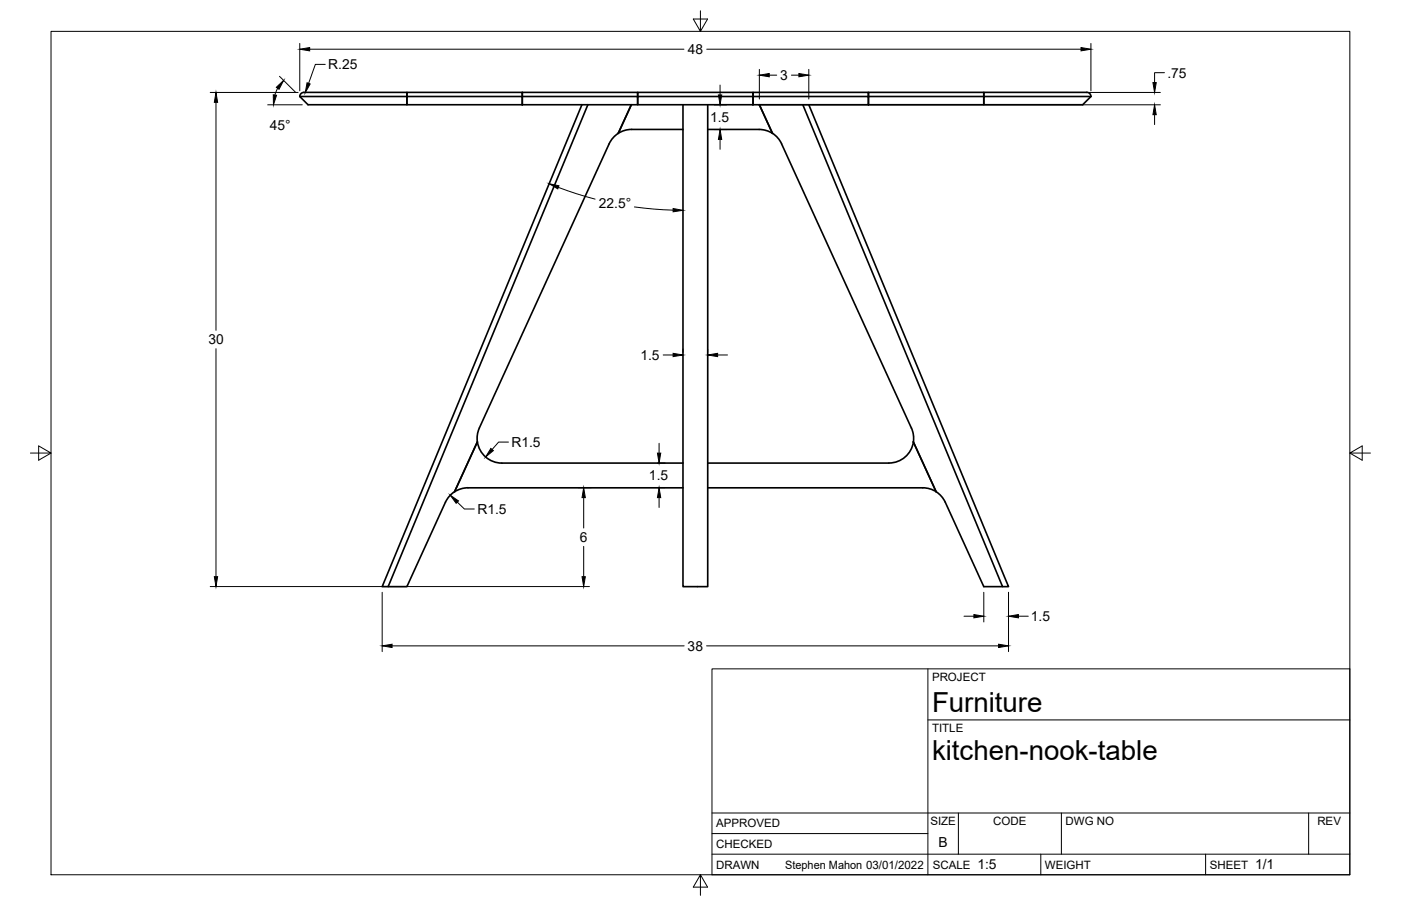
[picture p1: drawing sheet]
<svg xmlns="http://www.w3.org/2000/svg" width="432mm" height="279mm" viewBox="0 0 432 279" stroke-linecap="round" stroke-linejoin="round" font-family="sans-serif">
<!-- layer: Visible -->
<g fill="none" stroke="#000" stroke-width=".51">
<path d="M92.4 29.8h33v2.5h-30.5zM92.4 29.7a1.88 1.88 0 0 1 2.3-1.2h30.7v1.3v-1.3h35.6v1.3h35.5v2.5h-35.5M125.4 29.8h35.6v2.5h-35.6zM179.3 32.3l-61.5 148.6h1.8l61.6-148.6M194.6 32.3l-4.1 8.8M196.5 29.8h35.6v2.5h-35.6zM210.5 32.3v148.6h7.6v-148.6M210.5 39.9h-16.5l-1.8 .4-1.6 .8M218.1 39.9h16.5l1.8 .4 1.7 .8M232.1 29.8h35.6v2.5h-35.6zM234 32.3l4.1 8.8M247.4 32.3l61.6 148.6h1.8l-61.5-148.6"/>
<path d="M303.2 29.8h33l-2.5 2.5h-30.5zM335 28.5h-31.8v1.3v-1.3h-35.5v3.8h35.5v-2.5h-35.5v-1.3h-35.6v1.3v-1.3h-35.6v1.3v-1.3h-35.5v3.8M335 28.5a1.27 1.27 0 0 1 1.2 1.2M187.7 44.4l-40 87.6-.6 2.4v1.9l-7 15.3-1.4 1.2-1.4 2.1-11.9 26h-5.8M190.5 41.1l-1.4 1.2-1.4 2.1M238.1 41.1l1.8 1.7 1 1.6 40 87.6 .6 1.8v2.5M147.1 136.3a7.6 7.6 0 0 0 7.6 6.5h55.8M281.5 136.3l7 15.3-2.2-.9-1.9-.3h-66.3M281.5 136.3a7.6 7.6 0 0 1-7.5 6.5h-55.9M210.5 150.4h-66.3l-2.4 .4-1.7 .8M288.5 151.6l1.5 1.2 1.3 2.1 11.9 26h5.8"/>
</g>
<!-- layer: Border -->
<path d="M15.7 9.7h400.3v260.1h-400.3zM215.9 3.3v6.4l-2.2-3.8h4.4l-2.2 3.8M9.4 139.7h6.3l-3.8-2.2v4.4l3.8-2.2M416 139.7l3.8 2.2v-4.4l-3.8 2.2h6.4M215.9 269.8l2.2 3.8h-4.4l2.2-3.8v6.3" fill="none" stroke="#000" stroke-width=".31"/>
<!-- layer: Titleblock -->
<path d="M219.4 206.3h196.6v63.5h-196.6zM286 206.3v63.5M286 222h130M219.4 257.1h66.6M219.4 250.7h196.6M295.4 250.7v12.7M327.1 250.7v12.7M403.3 250.7v12.7M219.4 263.4h196.6M320.8 263.4v6.4M371.6 263.4v6.4" fill="none" stroke="#000" stroke-width=".31"/>
<!-- layer: Dimensions -->
<g fill="none" stroke="#000" stroke-width=".31">
<path d="M92.4 13.4v14.6M95.4 15.2h115.4M100.2 19.9h-3l-2.1 5.8M217.8 15.2h115.4M336.2 13.4v14.6M64.8 28.5h27.1M66.6 31.6v70.3M82.5 32.3h10.7M85.6 27.2l-.9 2.1M86.1 23.5l5 5M220.2 32.3h3.7M220.2 39.9h3.7"/>
<path d="M221.9 26.2v3.1M233.9 28.5h123.7M233.9 32.3h123.7M234 21.4v9.1M237.1 23.2h2.3M243.9 23.2h2.3M249.3 21.4v9.1M355.9 35.4v3M358.9 22.4h-3v3.1M172.1 57.8l5.6 2 5.7 1.6M221.9 43v3M195.5 63.8l6 .7 6 .3"/>
<path d="M66.6 107.5v70.3M204.4 109.5h3.1M210.5 107.7v1M218.1 107.7v1M221.2 109.5h3M156.7 136.3h-3l-2 2.3M203.1 136.7v3M140.9 154.9l2.2 2.1h3.1M178.1 150.4h4.1M179.9 153.5v9.3M202.7 150.4h2.2M202.7 142.8h2.2"/>
<path d="M203.1 153.5v3M179.9 168.5v9.3M64.8 180.9h53.1M117.8 182.7v18.3M119.6 180.9h62.1M120.8 199.2h90.1M217.8 199.2h90M297.1 190h3.1M303.2 182.7v9.1M310.8 182.7v18.3M313.9 190h3"/>
</g>
<g fill="#000" stroke="#000" stroke-width=".31">
<path d="M92.4 15.2l3-.5v1zM333.2 14.7l3 .5-3 .5zM66.6 28.5l.5 3.1h-1zM85.2 26.9l2.2-2.1-1.4 2.7zM84.2 29.2l1 .2-.9 2.9zM94.6 25.5l1 .4-1.5 2.7zM221.4 29.3h1l-.5 3zM234 23.2l3.1-.5v1zM246.2 22.7l3.1 .5-3.1 .5zM355.9 32.3l.5 3.1h-1.1zM355.3 25.5h1.1l-.5 3zM169.3 56.7l3 .6-.4 1z"/>
<path d="M221.9 39.9l.5 3.1h-1zM207.5 64.3l3 .6-3 .4zM207.5 109l3 .5-3 .5zM218.1 109.5l3.1-.5v1zM151.3 138.3l.8 .7-2.4 1.9zM202.6 139.7h1l-.5 3.1zM138.8 152.7l2.5 1.8-.7 .7zM179.9 150.4l.5 3.1h-1zM203.1 150.4l.5 3.1h-1zM66.1 177.8h1l-.5 3.1zM179.4 177.8h1l-.5 3.1zM117.8 199.2l3-.5v1z"/>
<path d="M300.2 189.5l3 .5-3 .5zM307.8 198.7l3 .5-3 .5zM310.8 190l3.1-.5v1z"/>
</g>
<g font-size="8.5">
<text x="287.3" y="219.5">Furniture</text>
<text x="287.3" y="234.5">kitchen-nook-table</text>
</g>
<g font-size="4.3">
<text x="212" y="16.7">48</text>
<text x="101.2" y="21.4">R.25</text>
<text x="359.8" y="23.9">.75</text>
<text x="240.5" y="24.7">3</text>
<text x="83.2" y="40.1">45°</text>
<text x="218.8" y="37.6">1.5</text>
<text x="184.6" y="64.3">22.5°</text>
<text x="64.2" y="106.2">30</text>
<text x="197.4" y="111">1.5</text>
<text x="157.6" y="137.8">R1.5</text>
<text x="200" y="148.1">1.5</text>
<text x="147.1" y="158.5">R1.5</text>
<text x="178.7" y="167.2">6</text>
<text x="317.7" y="191.5">1.5</text>
<text x="211.9" y="200.7">38</text>
<text x="289.3" y="261.2">B</text>
<text x="301.2" y="268.1">1:5</text>
<text x="386.8" y="268.1">1/1</text>
</g>
<g font-size="3.5">
<text x="287.3" y="210.1">PROJECT</text>
<text x="287.3" y="225.8">TITLE</text>
<text x="220.7" y="255.2">APPROVED</text>
<text x="286.7" y="254.5">SIZE</text>
<text x="306.1" y="254.5">CODE</text>
<text x="328.4" y="254.5">DWG NO</text>
<text x="406" y="254.5">REV</text>
<text x="220.7" y="261.5">CHECKED</text>
<text x="220.7" y="267.9">DRAWN</text>
<text x="242" y="267.9">Stephen Mahon 03/01/2022</text>
<text x="287.5" y="267.9">SCALE</text>
<text x="322.1" y="267.9">WEIGHT</text>
<text x="372.9" y="267.9">SHEET</text>
</g>
</svg>
